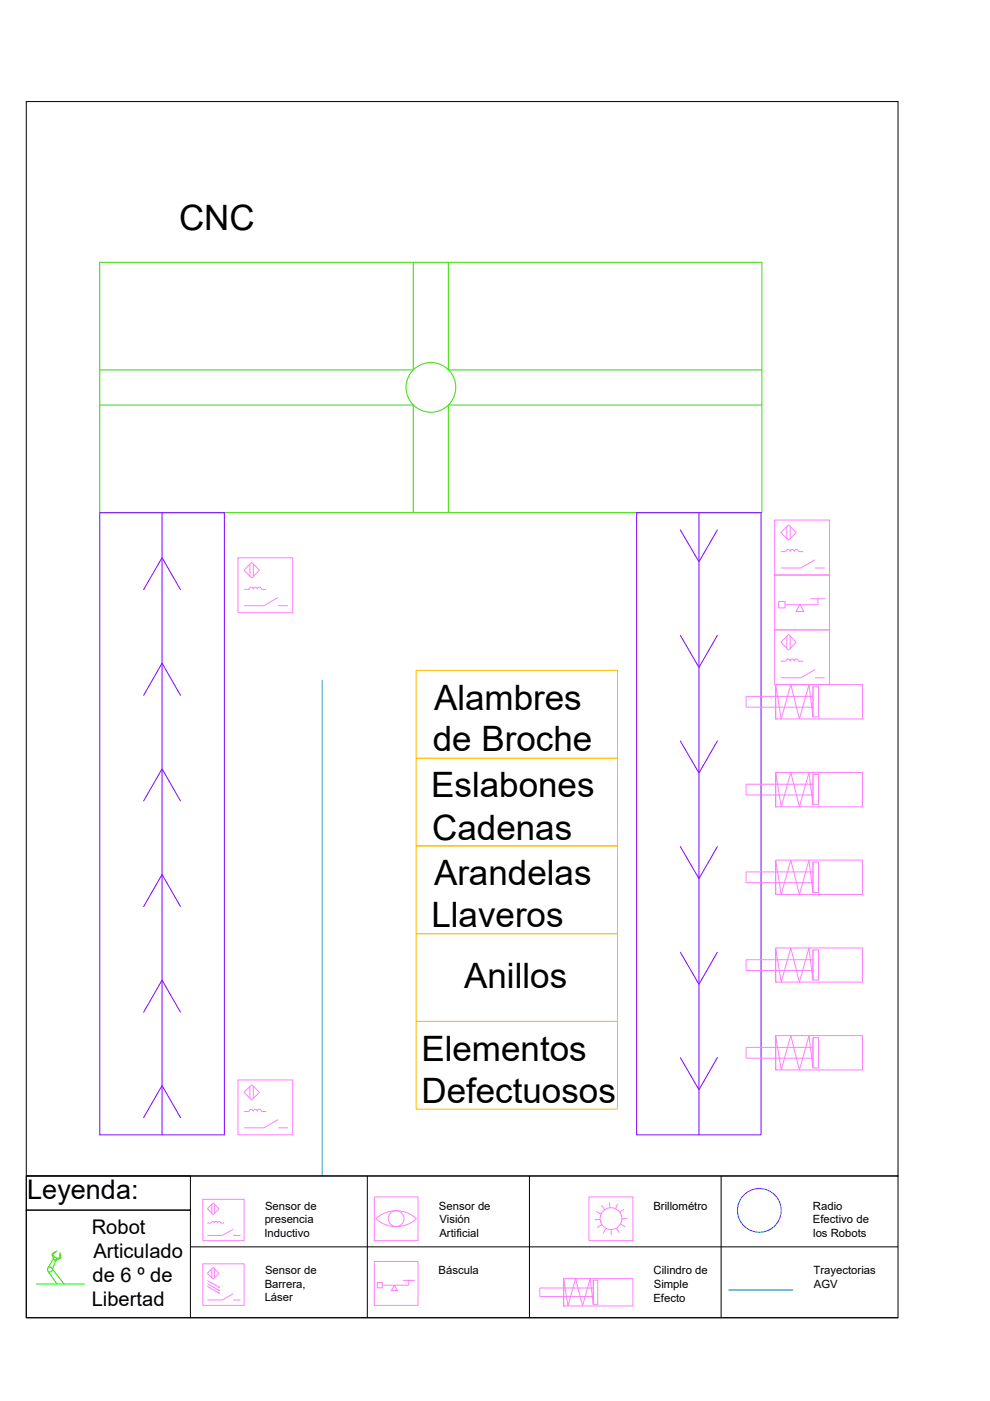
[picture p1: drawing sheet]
<svg xmlns="http://www.w3.org/2000/svg" width="210mm" height="297mm" viewBox="0 0 210 297" stroke-linecap="round" stroke-linejoin="round" font-family="sans-serif">
<!-- layer: Maquina -->
<g fill="none" stroke="#37dd00" stroke-width=".21">
<path d="M21.2 55.6h140.3v53.1h-140.3zM87.6 55.6v22.8h-66.4M95.1 55.6v22.8h66.4M21.2 85.9h66.4v22.8M161.5 85.9h-66.4v22.8"/>
<circle cx="91.4" cy="82.1" r="5.3"/>
</g>
<!-- layer: Cintas -->
<g fill="none" stroke="#7f00ff" stroke-width=".21">
<path d="M21.2 108.7h26.4v131.9h-26.4zM34.4 108.7v131.9M135 108.7h26.4v131.9h-26.4zM144.2 112.3l4 6.8 3.9-6.8M148.2 108.7v131.9M30.4 125.1l4-6.9 3.9 6.9M144.2 134.6l4 6.9 3.9-6.9M30.4 147.5l4-6.9 3.9 6.9M144.2 157l4 6.9 3.9-6.9M30.4 169.9l4-6.9 3.9 6.9M144.2 179.4l4 6.9 3.9-6.9M30.4 192.3l4-6.9 3.9 6.9"/>
<path d="M30.4 214.7l4-6.9 3.9 6.9M144.2 201.8l4 6.9 3.9-6.9M30.4 237l4-6.8 3.9 6.8M144.2 224.2l4 6.8 3.9-6.8"/>
</g>
<!-- layer: Sensores -->
<g fill="none" stroke="#ff7fff" stroke-width=".21">
<path d="M50.4 118.3h11.6v11.6h-11.6zM53 119.6v2.6M53.7 119.6v2.6M164.2 110.3h11.7v11.6h-11.7zM165.6 112.9l1.6-1.6 1.6 1.6-1.6 1.6zM165.6 117h1M166.7 116.9a.44 .44 0 0 1 .4-.4 .44 .44 0 0 1 .4 .4M166.8 111.6v2.6M167.5 116.9a.44 .44 0 0 1 .4-.4 .44 .44 0 0 1 .5 .4 .44 .44 0 0 1 .4-.4 .44 .44 0 0 1 .5 .4M167.5 111.6v2.6M169.2 117h1.1M172.8 118.7l-3 1.7h-4.2"/>
<path d="M51.7 120.9l1.7-1.7 1.6 1.7-1.6 1.6zM54.6 124.9a.44 .44 0 0 1 .4-.4 .44 .44 0 0 1 .4 .4M54.6 124.9a.44 .44 0 0 0-.4-.4 .44 .44 0 0 0-.5 .4 .44 .44 0 0 0-.4-.4 .44 .44 0 0 0-.5 .4l-1 .1M55.4 125h1.1M59 126.7l-3 1.7h-4.2M59 128.4h2.1M164.2 121.9h11.7v11.6h-11.7zM164.2 133.5h11.7v11.6h-11.7zM165.1 127.5h1.3v1.4h-1.3zM165.6 136.2l1.6-1.7 1.6 1.7-1.6 1.6zM166.8 134.9v2.5M167.5 134.9v2.5"/>
<path d="M169.6 128.2l.8 1.5h-1.6zM171.8 126.9h3.2M172.8 120.4h2.1M173.4 126.9v1.3h-7M164.5 145.1h18.4v7.3h-18.4zM164.5 152.4h.1M164.5 152.4v-7.3v7.3M164.5 145.1l1.1 7.3 2.1-7.3 1.8 7.3 2-7.3 .9 6.9v-6.4M165.6 140.2h1M166.7 140.2a.44 .44 0 0 1 .4-.5 .44 .44 0 0 1 .4 .5M167.5 140.2a.44 .44 0 0 1 .4-.5 .44 .44 0 0 1 .5 .5 .44 .44 0 0 1 .4-.5 .44 .44 0 0 1 .5 .5M169.2 140.2h1.1"/>
<path d="M172.4 145.6h1.2v6.4h-1.2zM172.4 147.6h-14.2v2.3h14.2M172.8 142l-3 1.7h-4.2M172.8 143.7h2.1M164.5 163.8h18.4v7.3h-18.4zM164.5 171.1h.1M164.5 171.1v-7.3v7.3M164.5 163.8l1.1 7.3 2.1-7.3 1.8 7.3 2-7.3 .9 6.8v-6.4M172.4 164.2h1.2v6.4h-1.2zM172.4 166.3h-14.2v2.3h14.2M164.5 182.4h18.4v7.2h-18.4zM164.5 189.6h.1"/>
<path d="M164.5 189.6v-7.2v7.2M164.5 182.4l1.1 7.2 2.1-7.2 1.8 7.2 2-7.2 .9 6.8v-6.4M172.4 182.8h1.2v6.4h-1.2zM172.4 184.9h-14.2v2.2h14.2M164.5 219.6h18.4v7.3h-18.4zM164.5 201h18.4v7.2h-18.4zM164.5 208.2h.1M164.5 208.2v-7.2v7.2M164.5 201l1.1 7.2 2.1-7.2 1.8 7.2 2-7.2 .9 6.8v-6.4M164.5 219.6l1.1 7.3 2.1-7.3 1.8 7.3 2-7.3 .9 6.8v-6.4M172.4 220h1.2v6.4h-1.2zM172.4 201.4h1.2v6.4h-1.2z"/>
<path d="M172.4 203.5h-14.2v2.3h14.2M50.4 229h11.6v11.6h-11.6zM51.7 231.6l1.7-1.6 1.6 1.6-1.6 1.6zM51.8 235.7h1M52.8 235.6a.44 .44 0 0 1 .5-.4 .44 .44 0 0 1 .4 .4 .44 .44 0 0 1 .5-.4 .44 .44 0 0 1 .4 .4M53 230.3v2.6M53.7 230.3v2.6M54.6 235.6a.44 .44 0 0 1 .4-.4 .44 .44 0 0 1 .4 .4M55.4 235.7h1.1M59 237.4l-3 1.7h-4.2M59 239.1h2.1M164.5 226.9h.1"/>
<path d="M164.5 226.9v-7.3v7.3M172.4 222.1h-14.2v2.3h14.2M43 254.3h8.8v8.7h-8.8zM44 256.3l1.2-1.3 1.2 1.3-1.2 1.2zM44 259.3h.8M44.8 259.3a.32 .32 0 0 1 .3-.3 .32 .32 0 0 1 .4 .3 .32 .32 0 0 1 .3-.3 .32 .32 0 0 1 .3 .3M44.9 255.3v1.9M45.5 255.3v1.9M46.1 259.3a.32 .32 0 0 1 .3-.3 .32 .32 0 0 1 .4 .3M46.7 259.3h.8M79.4 253.8h9.2v9.2h-9.2zM79.7 258.4a6.3 6.3 0 0 1 8.6 0 6.3 6.3 0 0 1-8.6 0z"/>
<path d="M124.9 253.8h9.3v9.2h-9.3zM126.4 256.9l1.1 .5M127.2 258.6h-1.1M127.5 255.6l.7 .9M127.6 259.7l-1 .6M129.2 254.9l.1 1.2M131 255.2l-.5 1.1M131.6 259.5l1 .6M131.9 258.4h1.1M132.3 256.4l-.9 .6M43 268h8.8v8.8h-8.8zM44 269.9l1.2-1.2 1.2 1.2-1.2 1.3z"/>
<path d="M44 271.5l2.3 1.3M44 272.1l2.3 1.4M44 272.7l2.3 1.4M44.9 269v1.9M45.5 269v1.9M46.3 272.8l.3 .2-.3-.1zM46.3 273.4l.3 .2-.3-.1zM46.3 274l.3 .2-.3-.1zM49.4 260.6l-2.3 1.3h-3.1M49.4 261.9h1.6M49.4 274.3l-2.3 1.3h-3.1M49.4 275.6h1.6"/>
<path d="M79.4 267.4h9.2v9.4h-9.2zM80 271.9h1.1v1.1h-1.1zM83.6 272.5l.7 1.1h-1.3zM85.4 271.5h2.6M86.7 271.5v1h-5.6M119.5 271.1h14.7v5.8h-14.7zM119.5 276.9h.1M119.5 276.9v-5.8v5.8M119.5 271.1l.9 5.8 1.6-5.8 1.5 5.8 1.6-5.8 .7 5.4v-5.1M125.8 271.4h.9v5.1h-.9zM125.8 273.1h-11.3v1.8h11.3M128.4 260.5l-.5 1"/>
<path d="M129.6 260.7v1.2M130.7 260.4l.6 1"/>
<circle cx="84" cy="258.4" r="1.67"/>
<circle cx="129.5" cy="258.4" r="2.31"/>
</g>
<!-- layer: Almacenaje -->
<path d="M88.3 142.1h42.6v18.7h-42.6zM88.3 160.8h42.6v18.6h-42.6zM88.3 179.4h42.6v18.6h-42.6zM88.3 198h42.6v18.6h-42.6zM88.3 216.6h42.6v18.5h-42.6z" fill="none" stroke="#ffbf00" stroke-width=".21"/>
<!-- layer: Camino AGV -->
<path d="M68.3 144.1v105.2M154.5 273.5h13.6" fill="none" stroke="#00bfff" stroke-width=".21"/>
<!-- layer: General -->
<path d="M5.6 21.5h184.8v227.8h-184.8z" fill="none" stroke="#000" stroke-width=".21"/>
<!-- layer: Title Block -->
<path d="M77.9 249.3v30.1M112.3 249.3v30.1M152.9 249.3v30.1M40.4 279.4h150v-30.1h-184.8v30.1h184.8M40.4 264.4h150" fill="none" stroke="#000" stroke-width=".21"/>
<!-- layer: Robots -->
<g fill="none" stroke="#0f0" stroke-width=".21">
<path d="M7.7 272.2h10.3M10.1 269.5l2 2.7M11 268.8l2.6 3.4M11 265.9l.3 1M11 265.9h.2M11.2 265.9l.3 .7M11.3 266.9l-1.2 2M11.8 267.2h.1M11.9 267.1l-.8 2M11.9 265.3l-.9 .6M11.9 265.3l.1 .1M11.9 265.4l-.7 .5"/>
<path d="M12.7 265.7h.1M12.7 266.7l.2 .1M12.7 266.7l-.8 .1M12.7 265.8v.9M12.8 265.8l.1 1M12.9 266.8l-1.1 .4"/>
<circle cx="10.6" cy="269.2" r=".53"/>
<circle cx="11.7" cy="266.9" r=".32"/>
</g>
<!-- layer: Texto -->
<path d="M5.6 249.3h34.8v7.3h-34.8zM5.6 256.6h34.8v22.8h-34.8z" fill="none" stroke="#000" stroke-width=".21"/>
<!-- layer: Radio -->
<circle cx="161" cy="256.6" r="4.6" fill="none" stroke="#003fff" stroke-width=".21"/>
<g font-size="7.4">
<text x="38" y="48.8">CNC</text>
<text x="92" y="150.5">Alambres</text>
<text x="91.8" y="159.3">de Broche</text>
<text x="91.4" y="169.1">Eslabones</text>
<text x="91.6" y="178">Cadenas</text>
<text x="92" y="187.6">Arandelas</text>
<text x="91.5" y="196.5">Llaveros</text>
<text x="98.4" y="209.5">Anillos</text>
<text x="89.4" y="224.9">Elementos</text>
<text x="89.4" y="233.8">Defectuosos</text>
</g>
<text font-size="5.7" x="5.8" y="254.2">Leyenda:</text>
<g font-size="4.3">
<text x="19.5" y="261.6">Robot</text>
<text x="19.8" y="266.8">Articulado</text>
<text x="19.6" y="271.9">de 6 º de</text>
<text x="19.5" y="277">Libertad</text>
</g>
<g font-size="2.4">
<text x="56.2" y="256.5">Sensor de</text>
<text x="93.1" y="256.5">Sensor de</text>
<text x="138.5" y="256.4">Brillométro</text>
<text x="172.4" y="256.4">Radio</text>
<text x="56.1" y="262.2">Inductivo</text>
<text x="56.1" y="259.3">presencia</text>
<text x="93.2" y="259.4">Visión</text>
<text x="93.2" y="262.2">Artificial</text>
<text x="172.4" y="259.3">Efectivo de</text>
<text x="172.4" y="262.2">los Robots</text>
<text x="56.1" y="273">Barrera,</text>
<text x="56.1" y="275.9">Láser</text>
<text x="56.2" y="270.2">Sensor de</text>
<text x="93" y="270.2">Báscula</text>
<text x="138.5" y="276">Efecto</text>
<text x="138.6" y="270.2">Cilindro de</text>
<text x="138.6" y="273">Simple</text>
<text x="172.5" y="270.1">Trayectorias</text>
<text x="172.6" y="273">AGV</text>
</g>
</svg>
